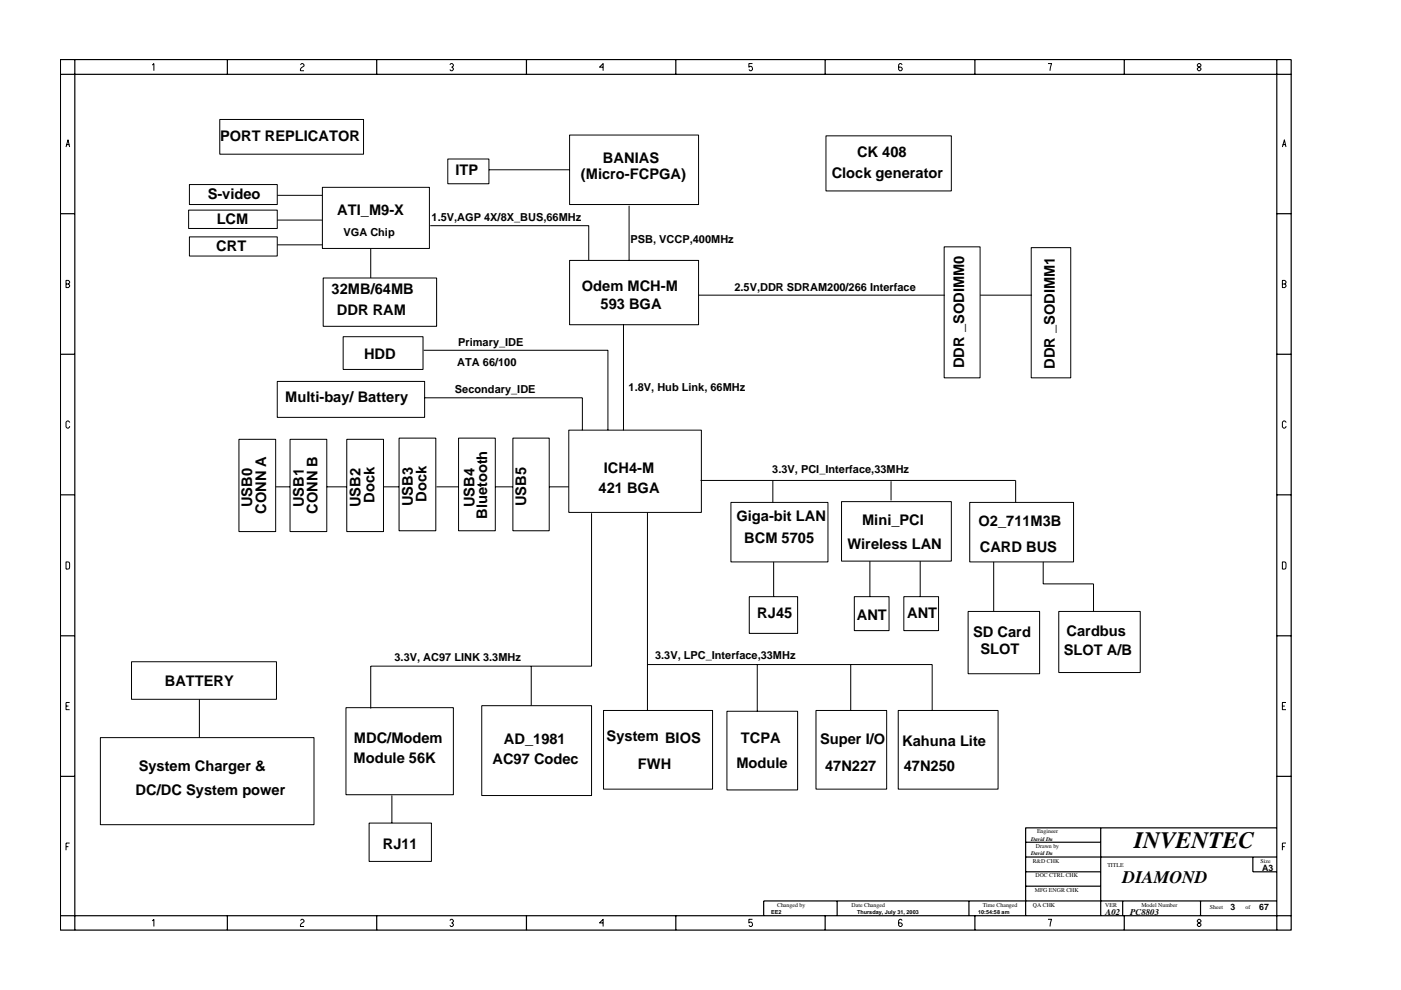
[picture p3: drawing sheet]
<svg xmlns="http://www.w3.org/2000/svg" width="297mm" height="210mm" viewBox="0 0 297 210" stroke-linecap="round" stroke-linejoin="round" font-family="sans-serif">
<g fill="none" stroke="#000" stroke-width=".25">
<path d="M12.8 12.6h261v184.6h-261zM12.8 15.8h261M15.9 12.6v184.6M48.2 12.6v3.2M79.9 12.6v3.2M111.6 12.6v3.2M143.3 12.6v3.2M174.9 12.6v3.2M206.7 12.6v3.2M238.4 12.6v3.2M270.7 12.6v184.6M12.8 45.3h3.1"/>
<path d="M270.7 45.3h3.1M12.8 75.1h3.1M270.7 75.1h3.1M12.8 104.9h3.1M270.7 104.9h3.1M12.8 134.8h3.1M270.7 134.8h3.1M12.8 164.6h3.1M217.5 178.6h15.9M233.4 175.5v18.7M270.7 175.5h-53.2v18.7M270.7 164.6h3.1"/>
<path d="M12.8 194.2h261M48.2 194.2v3M79.9 194.2v3M111.6 194.2v3M143.3 194.2v3M174.9 194.2v3M177.5 191v3.2M205.4 191v3.2M206.7 194.2v3M217.5 181.7h53.2M217.5 184.8h15.9M217.5 187.9h15.9"/>
<path d="M238 191v3.2M238.4 194.2v3M254.5 191v3.2M265.6 181.7v3.1h5.1M270.7 191h-108.8v3.2"/>
</g>
<g fill="none" stroke="#000" stroke-width=".21">
<path d="M32.3 13.8l.3-.3v1.5M63.7 13.7l.3-.2h.2l.3 .2v.3l-.5 .3-.3 .4v.3h.8M95.4 13.7l.2-.2h.3l.2 .2v.3l-.3 .2 .3 .3v.2l-.2 .3h-.3l-.2-.3M127.9 14.2h-.8l.8-.7v1.5M159.5 13.5h-.7v.7l.2-.1a.5 .5 0 0 1 .5 .6l-.2 .3h-.3l-.2-.3M191.3 13.7l-.3-.2h-.2l-.3 .2v1l.3 .3h.2l.3-.3v-.2l-.3-.3h-.5M222.2 13.5h.8l-.4 1.5M253.9 13.7l.2-.2h.3l.2 .2v.3l-.7 .5v.2l.2 .3h.3l.2-.3v-.2l-.7-.5zM14 31.2l.4-1.6 .4 1.6M14.1 30.7h.6M40.2 39.1h18.6v4.3h-18.6zM46.6 25.3h30.5v7.4h-30.5z"/>
<path d="M68.4 39.7h22.6v13h-22.6zM94.9 33.7h8.8v5.3h-8.8zM103.7 36h17.1M120.8 28.6h27.3v14.8h-27.3zM175.1 28.8h26.6v11.7h-26.6zM271.9 31.2l.4-1.6 .4 1.6M272 30.7h.6M14 59.5h.5l.3 .2v.3l-.3 .2 .3 .3v.2l-.3 .3h-.5zM40 44.5h18.8v3.9h-18.8zM40.2 50.2h18.6v4.1h-18.6zM58.8 46.7h9.6M58.8 41.4h9.6"/>
<path d="M58.8 51.9h9.6M68.5 58.9h24.1v10.3h-24.1zM78.6 52.7v6.2M91.2 47.9h33.6v7.3M120.8 55.2h27.3v13.6h-27.3zM133.4 43.6v11.6M200.2 52.3h7.6v27.8h-7.6zM218.6 52.5h8.4v27.6h-8.4zM271.9 59.5h.5l.3 .2v.3l-.3 .2 .3 .3v.2l-.3 .3h-.5zM14 60.2h.5M72.8 71.4h16.9v6.9h-16.9zM89.9 74.3h39v16.9"/>
<path d="M132.2 68.8v22.4M148.1 62.6h52.2M207.8 62.6h11M271.9 60.2h.5M14.8 89.6l-.3-.3h-.2l-.3 .2v1l.3 .3h.2l.3-.4M50.7 93.1h7.7v19.6h-7.7zM58.8 80.9h31.2v7.6h-31.2zM61.5 93.1h7.8v19.6h-7.8zM73.5 93.1h7.8v19.6h-7.8zM84.6 92.9h7.8v19.6h-7.8zM90 84.3h33.5v6.9M97.2 92.9h7.8v19.6h-7.8z"/>
<path d="M108.7 92.9h7.7v19.6h-7.7zM120.6 91.2h28.1v17.4h-28.1zM272.7 89.6l-.3-.3h-.3l-.2 .2v1l.2 .3h.3l.3-.4M14 119.1l.7 .1v1.4l-.7 .1zM58.4 103.2h3.1M69.3 103.2h4.2M81.3 103.2h3.3M92.6 103.2h4.6M105 103.2h3.7M116.4 103.2h4.2M125.4 108.8v32.4h-46.8v9M137.3 108.6v42"/>
<path d="M148.5 101.9h66.8v4.6M155 106.5h20.5v12.6h-20.5zM163.9 101.9v4.6M164 119.1v7.4M178.4 106.4h23.3v12.6h-23.3zM184.4 119v7.5M188.9 102v4.1M195.1 119v7.5M205.6 106.5h22v12.6h-22zM210.7 119.1v10.5M221.2 119.1v4.7h10.6v5.8M271.9 119.1l.7 .1v1.4l-.7 .1z"/>
<path d="M158.9 126.5h10.2v7.8h-10.2zM181.1 126.5h7.4v7.2h-7.4zM191.6 126.5h7.4v7.2h-7.4zM205.3 129.6h15.1v13.2h-15.1zM224.5 129.6h17.3v13h-17.3zM14 149.7h.5M14.8 148.9h-.8v1.6h.8M21.3 156.4h45.3v18.5h-45.3zM27.9 140.3h30.7v8h-30.7zM42.3 148.3v8.1M73.3 150h22.8v18.5h-22.8zM102.1 149.6h23.3v19.1h-23.3z"/>
<path d="M112.6 141.2v8.4M128 150.6h23.1v16.7h-23.1zM137.3 140.9h60.3v9.7M154.1 150.8h15v16.7h-15zM160.6 140.9v9.9M173 150.6h15v16.7h-15zM180.4 140.9v9.7M190.4 150.6h21.2v16.7h-21.2zM271.9 149.7h.5M272.7 148.9h-.8v1.6h.8M14 179.5h.5M14.8 178.7h-.8v1.6"/>
<path d="M78.3 174.5h13.2v8.1h-13.2zM83.1 168.7v5.8M271.9 179.5h.5M272.7 178.7h-.8v1.6M32.3 195.3l.3-.4v1.5M63.7 195.2l.3-.3h.2l.3 .3v.2l-.7 .5-.1 .3v.2h.8M95.4 195.2l.2-.3h.3l.2 .3v.2l-.3 .3 .3 .2v.3l-.2 .2h-.3l-.2-.2M127.9 195.7h-.8l.8-.8v1.5M159.5 194.9h-.7v.8l.2-.2a.5 .5 0 0 1 .5 .7l-.2 .2h-.3l-.2-.2M191.3 195.2l-.3-.3h-.2l-.3 .3v1l.3 .2h.2l.3-.2v-.3l-.3-.2h-.5M222.2 194.9h.8l-.4 1.5M254.1 194.9l-.2 .3v.2l.7 .5v.3l-.2 .2h-.3l-.2-.2v-.3l.7-.5v-.2l-.2-.3z"/>
</g>
<text font-size="5" x="240.5" y="179.7">INVENTEC</text>
<text font-size="3.7" x="238" y="187.3">DIAMOND</text>
<g font-size="3.1">
<text x="46.6" y="29.9">PORT REPLICATOR</text>
<text x="127.8" y="34.6">BANIAS</text>
<text x="181.7" y="33.2">CK 408</text>
<text x="96.6" y="37.1">ITP</text>
<text x="123.2" y="37.9">(Micro-FCPGA)</text>
<text x="176.3" y="37.7">Clock generator</text>
<text x="44" y="42.2">S-video</text>
<text x="45.9" y="47.5">LCM</text>
<text x="71.5" y="45.7">ATI_M9-X</text>
<text x="45.9" y="53.3">CRT</text>
<text x="70.3" y="62.4">32MB/64MB</text>
<text x="123.4" y="61.6">Odem MCH-M</text>
<text x="127.3" y="65.5">593 BGA</text>
<text x="71.4" y="66.9">DDR RAM</text>
<text x="77.2" y="76.2">HDD</text>
<text x="204.5" y="78.1" transform="rotate(-90 204.5 78.1)">DDR _SODIMM0</text>
<text x="223.7" y="78.2" transform="rotate(-90 223.7 78.2)">DDR _SODIMM1</text>
<text x="60.5" y="85.3">Multi-bay/ Battery</text>
<text x="128" y="100.3">ICH4-M</text>
<text x="53.5" y="107.5" transform="rotate(-90 53.5 107.5)">USB0</text>
<text x="64.4" y="107.5" transform="rotate(-90 64.4 107.5)">USB1</text>
<text x="76.4" y="107.5" transform="rotate(-90 76.4 107.5)">USB2</text>
<text x="79.4" y="106.6" transform="rotate(-90 79.4 106.6)">Dock</text>
<text x="87.5" y="107.4" transform="rotate(-90 87.5 107.4)">USB3</text>
<text x="90.4" y="106.4" transform="rotate(-90 90.4 106.4)">Dock</text>
<text x="100.6" y="107.5" transform="rotate(-90 100.6 107.5)">USB4</text>
<text x="111.6" y="107.4" transform="rotate(-90 111.6 107.4)">USB5</text>
<text x="126.9" y="104.5">421 BGA</text>
<text x="56.5" y="108.9" transform="rotate(-90 56.5 108.9)">CONN A</text>
<text x="67.3" y="108.9" transform="rotate(-90 67.3 108.9)">CONN B</text>
<text x="103.3" y="110" transform="rotate(-90 103.3 110)">Bluetooth</text>
<text x="156.1" y="110.4">Giga-bit LAN</text>
<text x="182.8" y="111.3">Mini_PCI</text>
<text x="207.5" y="111.6">O2_711M3B</text>
<text x="157.8" y="115.2">BCM 5705</text>
<text x="179.7" y="116.4">Wireless LAN</text>
<text x="207.7" y="117">CARD BUS</text>
<text x="160.6" y="130.9">RJ45</text>
<text x="181.7" y="131.4">ANT</text>
<text x="192.3" y="131.1">ANT</text>
<text x="206.3" y="135">SD Card</text>
<text x="226.1" y="134.8">Cardbus</text>
<text x="207.9" y="138.7">SLOT</text>
<text x="225.5" y="138.9">SLOT A/B</text>
<text x="34.9" y="145.5">BATTERY</text>
<text x="75" y="161.9">Module 56K</text>
<text x="75" y="157.5">MDC/Modem</text>
<text x="106.8" y="157.8">AD_1981</text>
<text x="128.6" y="157.2">System BIOS</text>
<text x="157.1" y="157.5">TCPA</text>
<text x="173.9" y="157.8">Super I/O</text>
<text x="191.3" y="158.1">Kahuna Lite</text>
<text x="29.4" y="163.5">System Charger &amp;</text>
<text x="104.4" y="162">AC97 Codec</text>
<text x="135.3" y="163">FWH</text>
<text x="156.1" y="162.8">Module</text>
<text x="174.9" y="163.4">47N227</text>
<text x="191.6" y="163.5">47N250</text>
<text x="28.8" y="168.5">DC/DC System power</text>
<text x="81.2" y="180.1">RJ11</text>
</g>
<g font-size="2.3">
<text x="91.5" y="46.8">1.5V,AGP 4X/8X_BUS,66MHz</text>
<text x="72.8" y="50.1">VGA Chip</text>
<text x="133.7" y="51.4">PSB, VCCP,400MHz</text>
<text x="155.7" y="61.7">2.5V,DDR SDRAM200/266 Interface</text>
<text x="97" y="77.7">ATA 66/100</text>
<text x="97.2" y="73.3">Primary_IDE</text>
<text x="96.5" y="83.3">Secondary_IDE</text>
<text x="133.3" y="82.9">1.8V, Hub Link, 66MHz</text>
<text x="163.7" y="100.4">3.3V, PCI_Interface,33MHz</text>
<text x="83.7" y="140.1">3.3V, AC97 LINK 3.3MHz</text>
<text x="138.9" y="139.8">3.3V, LPC_Interface,33MHz</text>
</g>
<g font-size="1.9">
<text x="267.6" y="184.6">A3</text>
<text x="234.4" y="194.1">A02</text>
<text x="239.6" y="194.1">PC8803</text>
<text x="260.9" y="192.9">3</text>
<text x="267" y="192.9">67</text>
</g>
<g font-size="1.2">
<text x="218.6" y="178.2">David Du</text>
<text x="219.6" y="179.8">Drawn by</text>
<text x="219.9" y="176.7">Engineer</text>
<text x="218.6" y="181.3">David Du</text>
<text x="219" y="182.9">R&amp;D CHK</text>
<text x="234.8" y="183.8">TITLE</text>
<text x="267.3" y="182.9">Size</text>
<text x="219.4" y="189.2">MFG ENGR CHK</text>
<text x="219.5" y="186">DOC CTRL CHK</text>
<text x="163.5" y="193.7">EE2</text>
<text x="164.8" y="192.2">Changed by</text>
<text x="180.6" y="192.2">Date Changed</text>
<text x="181.7" y="193.7">Thursday, July 31, 2003</text>
<text x="207.4" y="193.7">10:54:58 am</text>
<text x="208.4" y="192.2">Time Changed</text>
<text x="219" y="192.2">QA CHK</text>
<text x="234.3" y="192.2">VER</text>
<text x="242" y="192.2">Model Number</text>
<text x="256.5" y="192.7">Sheet</text>
<text x="264.1" y="192.7">of</text>
</g>
</svg>
